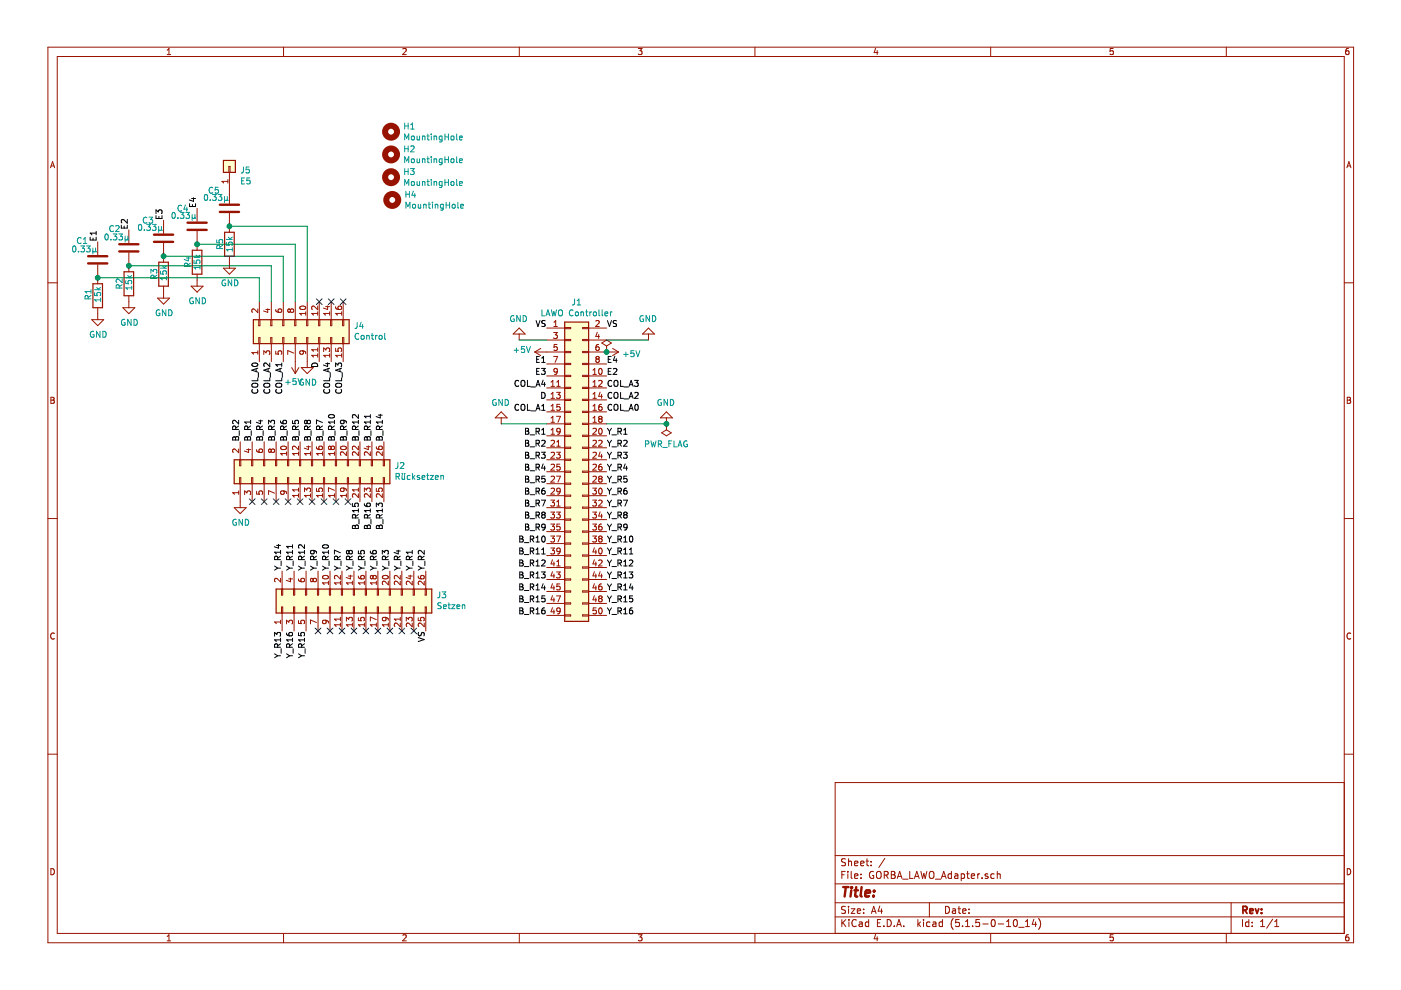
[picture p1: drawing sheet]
EESchema Schematic File Version 4
EELAYER 30 0
EELAYER END
$Descr A4 11693 8268
encoding utf-8
Sheet 1 1
Title ""
Date ""
Rev ""
Comp ""
Comment1 ""
Comment2 ""
Comment3 ""
Comment4 ""
$EndDescr
$Comp
L Connector_Generic:Conn_02x25_Odd_Even J1
U 1 1
P 4760 3940
F 0 "J1" H 4810 5357 50  0000 C CNN
F 1 "LAWO Controller" H 4810 5266 50  0000 C CNN
F 2 "Connect:IDC_Header_Straight_50pins" H 4760 3940 50  0001 C CNN
F 3 "~" H 4760 3940 50  0001 C CNN
	1    4760 3940
	1    0    0    -1  
$EndComp
$Comp
L Connector_Generic:Conn_02x13_Odd_Even J2
U 1 1
P 2600 3990
F 0 "J2" V 2696 3302 50  0000 R CNN
F 1 "Rücksetzen" V 2605 3302 50  0000 R CNN
F 2 "Connect:IDC_Header_Straight_26pins" H 2600 3990 50  0001 C CNN
F 3 "~" H 2600 3990 50  0001 C CNN
	1    2600 3990
	0    -1   -1   0   
$EndComp
$Comp
L Connector_Generic:Conn_02x08_Odd_Even J4
U 1 1
P 2460 2820
F 0 "J4" V 2556 2332 50  0000 R CNN
F 1 "Control" V 2465 2332 50  0000 R CNN
F 2 "Connect:IDC_Header_Straight_16pins" H 2460 2820 50  0001 C CNN
F 3 "~" H 2460 2820 50  0001 C CNN
	1    2460 2820
	0    -1   -1   0   
$EndComp
NoConn ~ 2100 4190
NoConn ~ 2200 4190
NoConn ~ 2300 4190
NoConn ~ 2400 4190
NoConn ~ 2500 4190
NoConn ~ 2600 4190
NoConn ~ 2700 4190
NoConn ~ 2800 4190
NoConn ~ 2900 4190
NoConn ~ 2650 5270
NoConn ~ 2750 5270
NoConn ~ 2850 5270
NoConn ~ 2950 5270
NoConn ~ 3050 5270
NoConn ~ 3150 5270
NoConn ~ 3250 5270
NoConn ~ 3350 5270
NoConn ~ 3450 5270
NoConn ~ 2660 2520
NoConn ~ 2760 2520
NoConn ~ 2860 2520
Text Label 3550 5270 3    50   ~ 0
VS
$Comp
L Connector_Generic:Conn_02x13_Odd_Even J3
U 1 1
P 2950 5070
F 0 "J3" V 3046 4382 50  0000 R CNN
F 1 "Setzen" V 2955 4382 50  0000 R CNN
F 2 "Connect:IDC_Header_Straight_26pins" H 2950 5070 50  0001 C CNN
F 3 "~" H 2950 5070 50  0001 C CNN
	1    2950 5070
	0    -1   -1   0   
$EndComp
Text Label 4560 2740 2    50   ~ 0
VS
Text Label 5060 2740 0    50   ~ 0
VS
$Comp
L power:GND #PWR02
U 1 1
P 2560 3020
F 0 "#PWR02" H 2560 2770 50  0001 C CNN
F 1 "GND" H 2565 2847 50  0000 C CNN
F 2 "" H 2560 3020 50  0001 C CNN
F 3 "" H 2560 3020 50  0001 C CNN
	1    2560 3020
	1    0    0    -1  
$EndComp
$Comp
L power:GND #PWR06
U 1 1
P 5410 2840
F 0 "#PWR06" H 5410 2590 50  0001 C CNN
F 1 "GND" H 5415 2667 50  0000 C CNN
F 2 "" H 5410 2840 50  0001 C CNN
F 3 "" H 5410 2840 50  0001 C CNN
	1    5410 2840
	-1   0    0    1   
$EndComp
Wire Wire Line
	5060 2840 5410 2840
$Comp
L power:+5V #PWR01
U 1 1
P 2460 3020
F 0 "#PWR01" H 2460 2870 50  0001 C CNN
F 1 "+5V" H 2475 3193 50  0000 C CNN
F 2 "" H 2460 3020 50  0001 C CNN
F 3 "" H 2460 3020 50  0001 C CNN
	1    2460 3020
	-1   0    0    1   
$EndComp
$Comp
L power:+5V #PWR04
U 1 1
P 4560 2940
F 0 "#PWR04" H 4560 2790 50  0001 C CNN
F 1 "+5V" V 4575 3068 50  0000 L CNN
F 2 "" H 4560 2940 50  0001 C CNN
F 3 "" H 4560 2940 50  0001 C CNN
	1    4560 2940
	0    -1   -1   0   
$EndComp
Wire Wire Line
	4330 2840 4560 2840
$Comp
L power:GND #PWR03
U 1 1
P 4330 2840
F 0 "#PWR03" H 4330 2590 50  0001 C CNN
F 1 "GND" H 4335 2667 50  0000 C CNN
F 2 "" H 4330 2840 50  0001 C CNN
F 3 "" H 4330 2840 50  0001 C CNN
	1    4330 2840
	-1   0    0    1   
$EndComp
$Comp
L power:+5V #PWR05
U 1 1
P 5060 2940
F 0 "#PWR05" H 5060 2790 50  0001 C CNN
F 1 "+5V" V 5075 3068 50  0000 L CNN
F 2 "" H 5060 2940 50  0001 C CNN
F 3 "" H 5060 2940 50  0001 C CNN
	1    5060 2940
	0    1    1    0   
$EndComp
$Comp
L Device:R R3
U 1 1
P 1360 2290
F 0 "R3" V 1280 2290 50  0000 C CNN
F 1 "15k" V 1360 2300 50  0000 C CNN
F 2 "Resistors_THT:R_Axial_DIN0207_L6.3mm_D2.5mm_P7.62mm_Horizontal" V 1290 2290 50  0001 C CNN
F 3 "~" H 1360 2290 50  0001 C CNN
	1    1360 2290
	1    0    0    -1  
$EndComp
$Comp
L Device:R R5
U 1 1
P 1910 2040
F 0 "R5" V 1830 2040 50  0000 C CNN
F 1 "15k" V 1910 2040 50  0000 C CNN
F 2 "Resistors_THT:R_Axial_DIN0207_L6.3mm_D2.5mm_P7.62mm_Horizontal" V 1840 2040 50  0001 C CNN
F 3 "~" H 1910 2040 50  0001 C CNN
	1    1910 2040
	1    0    0    -1  
$EndComp
$Comp
L Device:C C3
U 1 1
P 1360 1990
F 0 "C3" H 1230 2140 50  0000 C CNN
F 1 "0.33µ" H 1250 2080 50  0000 C CNN
F 2 "Capacitor_THT:C_Rect_L10.0mm_W4.0mm_P7.50mm_MKS4" H 1398 1840 50  0001 C CNN
F 3 "~" H 1360 1990 50  0001 C CNN
	1    1360 1990
	1    0    0    -1  
$EndComp
$Comp
L Device:C C5
U 1 1
P 1910 1740
F 0 "C5" H 1780 1890 50  0000 C CNN
F 1 "0.33µ" H 1800 1830 50  0000 C CNN
F 2 "Capacitor_THT:C_Rect_L10.0mm_W4.0mm_P7.50mm_MKS4" H 1948 1590 50  0001 C CNN
F 3 "~" H 1910 1740 50  0001 C CNN
	1    1910 1740
	1    0    0    -1  
$EndComp
$Comp
L Device:C C1
U 1 1
P 810 2170
F 0 "C1" H 680 2330 50  0000 C CNN
F 1 "0.33µ" H 700 2260 50  0000 C CNN
F 2 "Capacitor_THT:C_Rect_L10.0mm_W4.0mm_P7.50mm_MKS4" H 848 2020 50  0001 C CNN
F 3 "~" H 810 2170 50  0001 C CNN
	1    810  2170
	1    0    0    -1  
$EndComp
$Comp
L Device:R R1
U 1 1
P 810 2470
F 0 "R1" V 730 2480 50  0000 C CNN
F 1 "15k" V 810 2480 50  0000 C CNN
F 2 "Resistors_THT:R_Axial_DIN0207_L6.3mm_D2.5mm_P7.62mm_Horizontal" V 740 2470 50  0001 C CNN
F 3 "~" H 810 2470 50  0001 C CNN
	1    810  2470
	1    0    0    -1  
$EndComp
$Comp
L Device:C C2
U 1 1
P 1070 2070
F 0 "C2" H 950 2230 50  0000 C CNN
F 1 "0.33µ" H 970 2160 50  0000 C CNN
F 2 "Capacitor_THT:C_Rect_L10.0mm_W4.0mm_P7.50mm_MKS4" H 1108 1920 50  0001 C CNN
F 3 "~" H 1070 2070 50  0001 C CNN
	1    1070 2070
	1    0    0    -1  
$EndComp
$Comp
L Device:R R2
U 1 1
P 1070 2370
F 0 "R2" V 990 2370 50  0000 C CNN
F 1 "15k" V 1070 2380 50  0000 C CNN
F 2 "Resistors_THT:R_Axial_DIN0207_L6.3mm_D2.5mm_P7.62mm_Horizontal" V 1000 2370 50  0001 C CNN
F 3 "~" H 1070 2370 50  0001 C CNN
	1    1070 2370
	1    0    0    -1  
$EndComp
Wire Wire Line
	1910 1890 2560 1890
Connection ~ 1910 1890
Wire Wire Line
	2560 1890 2560 2520
Wire Wire Line
	2460 2040 2460 2520
Wire Wire Line
	2360 2140 2360 2520
Connection ~ 1360 2140
Wire Wire Line
	2160 2320 2160 2520
Connection ~ 810  2320
Wire Wire Line
	2260 2220 2260 2520
Connection ~ 1070 2220
$Comp
L Connector_Generic:Conn_01x01 J5
U 1 1
P 1910 1390
F 0 "J5" V 1874 1302 50  0000 R CNN
F 1 "E5" V 1783 1302 50  0000 R CNN
F 2 "Connector_PinHeader_1.00mm:PinHeader_1x01_P1.00mm_Vertical" H 1910 1390 50  0001 C CNN
F 3 "~" H 1910 1390 50  0001 C CNN
	1    1910 1390
	0    -1   -1   0   
$EndComp
Wire Wire Line
	1070 2220 2260 2220
Wire Wire Line
	810  2320 2160 2320
Wire Wire Line
	1360 2140 2360 2140
$Comp
L Device:R R4
U 1 1
P 1640 2190
F 0 "R4" V 1560 2190 50  0000 C CNN
F 1 "15k" V 1640 2190 50  0000 C CNN
F 2 "Resistors_THT:R_Axial_DIN0207_L6.3mm_D2.5mm_P7.62mm_Horizontal" V 1570 2190 50  0001 C CNN
F 3 "~" H 1640 2190 50  0001 C CNN
	1    1640 2190
	1    0    0    -1  
$EndComp
Connection ~ 1640 2040
Wire Wire Line
	1640 2040 2460 2040
$Comp
L Device:C C4
U 1 1
P 1640 1890
F 0 "C4" H 1520 2040 50  0000 C CNN
F 1 "0.33µ" H 1530 1980 50  0000 C CNN
F 2 "Capacitor_THT:C_Rect_L10.0mm_W4.0mm_P7.50mm_MKS4" H 1678 1740 50  0001 C CNN
F 3 "~" H 1640 1890 50  0001 C CNN
	1    1640 1890
	1    0    0    -1  
$EndComp
$Comp
L power:GND #PWR0101
U 1 1
P 810 2620
F 0 "#PWR0101" H 810 2370 50  0001 C CNN
F 1 "GND" H 815 2447 50  0000 C CNN
F 2 "" H 810 2620 50  0001 C CNN
F 3 "" H 810 2620 50  0001 C CNN
	1    810  2620
	1    0    0    -1  
$EndComp
$Comp
L power:GND #PWR0102
U 1 1
P 1070 2520
F 0 "#PWR0102" H 1070 2270 50  0001 C CNN
F 1 "GND" H 1075 2347 50  0000 C CNN
F 2 "" H 1070 2520 50  0001 C CNN
F 3 "" H 1070 2520 50  0001 C CNN
	1    1070 2520
	1    0    0    -1  
$EndComp
$Comp
L power:GND #PWR0103
U 1 1
P 1360 2440
F 0 "#PWR0103" H 1360 2190 50  0001 C CNN
F 1 "GND" H 1365 2267 50  0000 C CNN
F 2 "" H 1360 2440 50  0001 C CNN
F 3 "" H 1360 2440 50  0001 C CNN
	1    1360 2440
	1    0    0    -1  
$EndComp
$Comp
L power:GND #PWR0104
U 1 1
P 1640 2340
F 0 "#PWR0104" H 1640 2090 50  0001 C CNN
F 1 "GND" H 1645 2167 50  0000 C CNN
F 2 "" H 1640 2340 50  0001 C CNN
F 3 "" H 1640 2340 50  0001 C CNN
	1    1640 2340
	1    0    0    -1  
$EndComp
$Comp
L power:GND #PWR0105
U 1 1
P 1910 2190
F 0 "#PWR0105" H 1910 1940 50  0001 C CNN
F 1 "GND" H 1915 2017 50  0000 C CNN
F 2 "" H 1910 2190 50  0001 C CNN
F 3 "" H 1910 2190 50  0001 C CNN
	1    1910 2190
	1    0    0    -1  
$EndComp
Text Label 810  2020 1    50   ~ 0
E1
Text Label 1070 1920 1    50   ~ 0
E2
Text Label 1360 1840 1    50   ~ 0
E3
Text Label 1640 1740 1    50   ~ 0
E4
Text Label 4560 3040 2    50   ~ 0
E1
Text Label 4560 3140 2    50   ~ 0
E3
Text Label 5060 3040 0    50   ~ 0
E4
Text Label 5060 3140 0    50   ~ 0
E2
Text Label 2660 3020 3    50   ~ 0
D
Text Label 4560 3340 2    50   ~ 0
D
Text Label 2160 3020 3    50   ~ 0
COL_A0
Text Label 2260 3020 3    50   ~ 0
COL_A2
Text Label 2360 3020 3    50   ~ 0
COL_A1
Text Label 2760 3020 3    50   ~ 0
COL_A4
Text Label 2860 3020 3    50   ~ 0
COL_A3
Text Label 4560 3240 2    50   ~ 0
COL_A4
Text Label 4560 3440 2    50   ~ 0
COL_A1
Text Label 5060 3240 0    50   ~ 0
COL_A3
Text Label 5060 3340 0    50   ~ 0
COL_A2
Text Label 5060 3440 0    50   ~ 0
COL_A0
$Comp
L power:GND #PWR0106
U 1 1
P 5560 3540
F 0 "#PWR0106" H 5560 3290 50  0001 C CNN
F 1 "GND" H 5565 3367 50  0000 C CNN
F 2 "" H 5560 3540 50  0001 C CNN
F 3 "" H 5560 3540 50  0001 C CNN
	1    5560 3540
	-1   0    0    1   
$EndComp
Wire Wire Line
	5060 3540 5560 3540
$Comp
L power:GND #PWR0107
U 1 1
P 4180 3540
F 0 "#PWR0107" H 4180 3290 50  0001 C CNN
F 1 "GND" H 4185 3367 50  0000 C CNN
F 2 "" H 4180 3540 50  0001 C CNN
F 3 "" H 4180 3540 50  0001 C CNN
	1    4180 3540
	-1   0    0    1   
$EndComp
Wire Wire Line
	4560 3540 4180 3540
Text Label 3550 4770 1    50   ~ 0
Y_R2
Text Label 3450 4770 1    50   ~ 0
Y_R1
Text Label 3350 4770 1    50   ~ 0
Y_R4
Text Label 3250 4770 1    50   ~ 0
Y_R3
Text Label 3150 4770 1    50   ~ 0
Y_R6
Text Label 3050 4770 1    50   ~ 0
Y_R5
Text Label 2950 4770 1    50   ~ 0
Y_R8
Text Label 2850 4770 1    50   ~ 0
Y_R7
Text Label 2750 4770 1    50   ~ 0
Y_R10
Text Label 2650 4770 1    50   ~ 0
Y_R9
Text Label 2550 4770 1    50   ~ 0
Y_R12
Text Label 2450 4770 1    50   ~ 0
Y_R11
Text Label 2350 4770 1    50   ~ 0
Y_R14
Text Label 2350 5270 3    50   ~ 0
Y_R13
Text Label 2450 5270 3    50   ~ 0
Y_R16
Text Label 2550 5270 3    50   ~ 0
Y_R15
Text Label 5060 3640 0    50   ~ 0
Y_R1
Text Label 5060 3740 0    50   ~ 0
Y_R2
Text Label 5060 3840 0    50   ~ 0
Y_R3
Text Label 5060 4040 0    50   ~ 0
Y_R5
Text Label 5060 4140 0    50   ~ 0
Y_R6
Text Label 5060 4240 0    50   ~ 0
Y_R7
Text Label 5060 4340 0    50   ~ 0
Y_R8
Text Label 5060 4440 0    50   ~ 0
Y_R9
Text Label 5060 4540 0    50   ~ 0
Y_R10
Text Label 5060 4640 0    50   ~ 0
Y_R11
Text Label 5060 4740 0    50   ~ 0
Y_R12
Text Label 5060 4840 0    50   ~ 0
Y_R13
Text Label 5060 4940 0    50   ~ 0
Y_R14
Text Label 5060 5040 0    50   ~ 0
Y_R15
Text Label 5060 5140 0    50   ~ 0
Y_R16
Text Label 5060 3940 0    50   ~ 0
Y_R4
Text Label 4560 3640 2    50   ~ 0
B_R1
Text Label 4560 3840 2    50   ~ 0
B_R3
Text Label 4560 3940 2    50   ~ 0
B_R4
Text Label 4560 4040 2    50   ~ 0
B_R5
Text Label 4560 4340 2    50   ~ 0
B_R8
Text Label 4560 4540 2    50   ~ 0
B_R10
Text Label 4560 4640 2    50   ~ 0
B_R11
Text Label 4560 4740 2    50   ~ 0
B_R12
Text Label 4560 4840 2    50   ~ 0
B_R13
Text Label 4560 4940 2    50   ~ 0
B_R14
Text Label 4560 5140 2    50   ~ 0
B_R16
Text Label 4560 3740 2    50   ~ 0
B_R2
Text Label 3200 4190 3    50   ~ 0
B_R13
Text Label 3100 4190 3    50   ~ 0
B_R16
Text Label 4560 5040 2    50   ~ 0
B_R15
Text Label 3000 4190 3    50   ~ 0
B_R15
Text Label 3200 3690 1    50   ~ 0
B_R14
Text Label 3100 3690 1    50   ~ 0
B_R11
Text Label 3000 3690 1    50   ~ 0
B_R12
Text Label 2000 3690 1    50   ~ 0
B_R2
Text Label 2100 3690 1    50   ~ 0
B_R1
Text Label 2200 3690 1    50   ~ 0
B_R4
Text Label 4560 4140 2    50   ~ 0
B_R6
Text Label 2400 3690 1    50   ~ 0
B_R6
Text Label 2600 3690 1    50   ~ 0
B_R8
Text Label 2800 3690 1    50   ~ 0
B_R10
Text Label 2300 3690 1    50   ~ 0
B_R3
Text Label 2500 3690 1    50   ~ 0
B_R5
Text Label 4560 4240 2    50   ~ 0
B_R7
Text Label 2700 3690 1    50   ~ 0
B_R7
Text Label 4560 4440 2    50   ~ 0
B_R9
Text Label 2900 3690 1    50   ~ 0
B_R9
$Comp
L Mechanical:MountingHole H4
U 1 1
P 3270 1670
F 0 "H4" H 3370 1716 50  0000 L CNN
F 1 "MountingHole" H 3370 1625 50  0000 L CNN
F 2 "MountingHole:MountingHole_2.7mm_Pad" H 3270 1670 50  0001 C CNN
F 3 "~" H 3270 1670 50  0001 C CNN
	1    3270 1670
	1    0    0    -1  
$EndComp
$Comp
L Mechanical:MountingHole H3
U 1 1
P 3260 1480
F 0 "H3" H 3360 1526 50  0000 L CNN
F 1 "MountingHole" H 3360 1435 50  0000 L CNN
F 2 "MountingHole:MountingHole_2.7mm_Pad" H 3260 1480 50  0001 C CNN
F 3 "~" H 3260 1480 50  0001 C CNN
	1    3260 1480
	1    0    0    -1  
$EndComp
$Comp
L Mechanical:MountingHole H1
U 1 1
P 3260 1100
F 0 "H1" H 3360 1146 50  0000 L CNN
F 1 "MountingHole" H 3360 1055 50  0000 L CNN
F 2 "MountingHole:MountingHole_2.7mm_Pad" H 3260 1100 50  0001 C CNN
F 3 "~" H 3260 1100 50  0001 C CNN
	1    3260 1100
	1    0    0    -1  
$EndComp
$Comp
L Mechanical:MountingHole H2
U 1 1
P 3260 1290
F 0 "H2" H 3360 1336 50  0000 L CNN
F 1 "MountingHole" H 3360 1245 50  0000 L CNN
F 2 "MountingHole:MountingHole_2.7mm_Pad" H 3260 1290 50  0001 C CNN
F 3 "~" H 3260 1290 50  0001 C CNN
	1    3260 1290
	1    0    0    -1  
$EndComp
$Comp
L power:PWR_FLAG #FLG0101
U 1 1
P 5560 3540
F 0 "#FLG0101" H 5560 3615 50  0001 C CNN
F 1 "PWR_FLAG" H 5560 3713 50  0000 C CNN
F 2 "" H 5560 3540 50  0001 C CNN
F 3 "~" H 5560 3540 50  0001 C CNN
	1    5560 3540
	-1   0    0    1   
$EndComp
Connection ~ 5560 3540
$Comp
L power:PWR_FLAG #FLG0102
U 1 1
P 5060 2940
F 0 "#FLG0102" H 5060 3015 50  0001 C CNN
F 1 "PWR_FLAG" H 5060 3113 50  0001 C CNN
F 2 "" H 5060 2940 50  0001 C CNN
F 3 "~" H 5060 2940 50  0001 C CNN
	1    5060 2940
	1    0    0    -1  
$EndComp
Connection ~ 5060 2940
$Comp
L power:GND #PWR0108
U 1 1
P 2000 4190
F 0 "#PWR0108" H 2000 3940 50  0001 C CNN
F 1 "GND" H 2005 4017 50  0000 C CNN
F 2 "" H 2000 4190 50  0001 C CNN
F 3 "" H 2000 4190 50  0001 C CNN
	1    2000 4190
	1    0    0    -1  
$EndComp
$EndSCHEMATC
